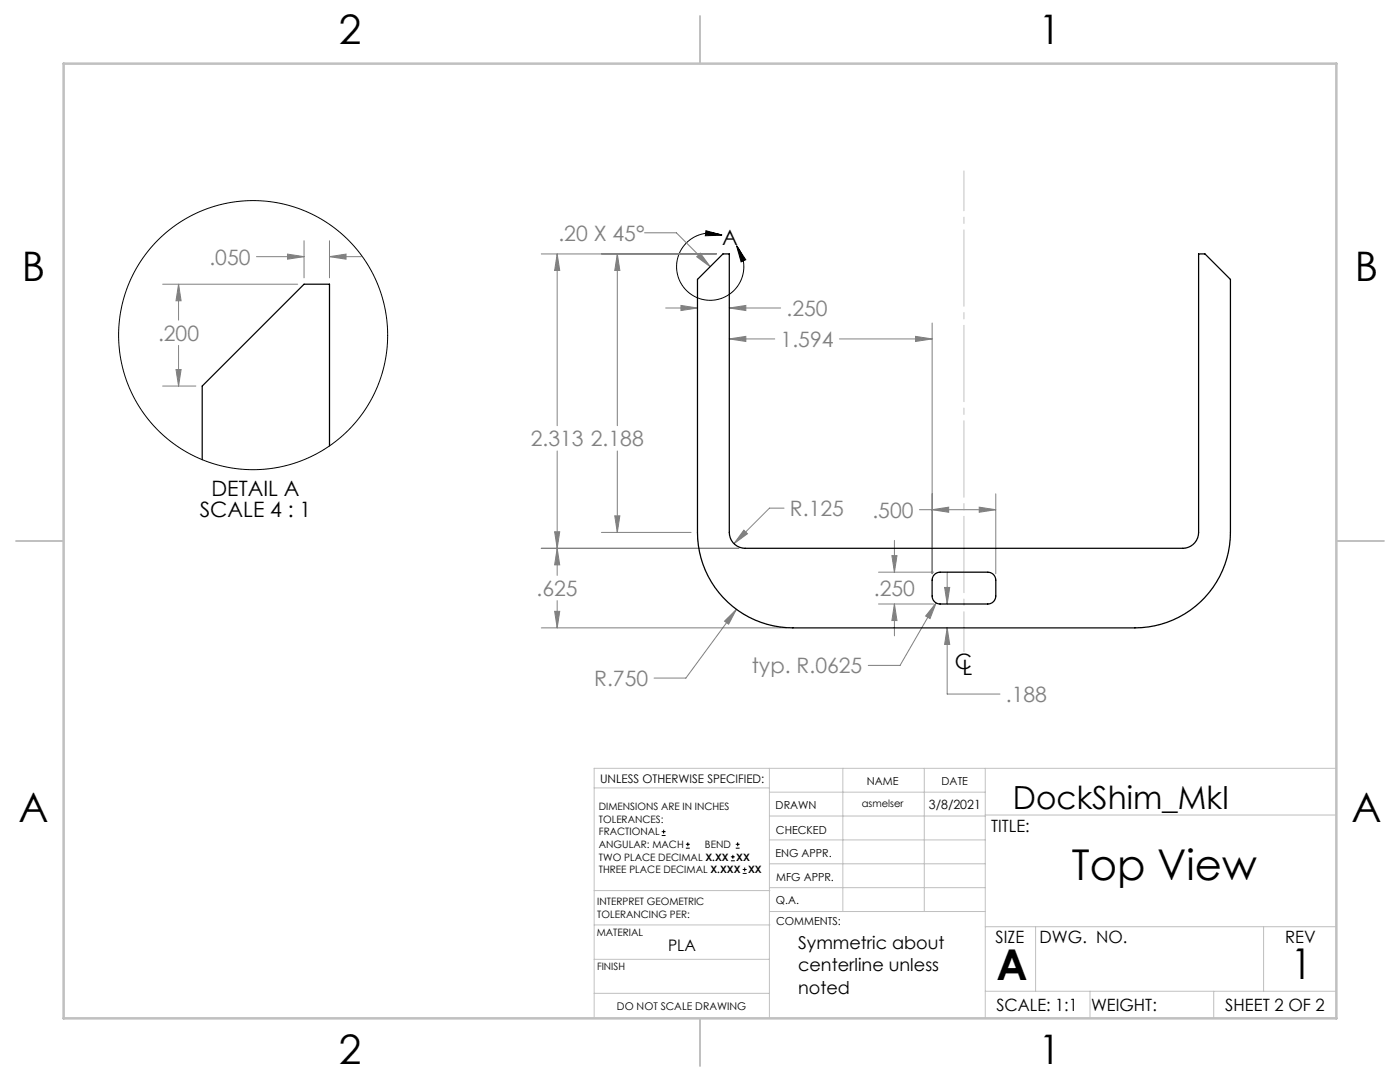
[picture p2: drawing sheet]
<svg xmlns="http://www.w3.org/2000/svg" width="279mm" height="216mm" viewBox="0 0 279 216" stroke-linecap="round" stroke-linejoin="round" font-family="sans-serif">
<g fill="none" stroke="#000" stroke-width=".2">
<path d="M140.9 46l3.2 .9-3.3 .1zM144.1 46.9a6.7 6.7 0 0 0-9.1 6.2 6.7 6.7 0 0 0 8.9 6.5 6.7 6.7 0 0 0 3.1-10.6M147 49l1.8 2.8-.9 .5zM132.1 166.7h.7M132.1 165.9h.7M132.4 165.6v.7M136.9 169.2h.8M136.9 168.5h.8M137.3 168.1v.8M145.9 171.8h.8M145.9 171h.8M146.3 170.6v.8"/>
<path d="M146.8 169.2h.8M146.8 168.5h.8M147.2 168.1v.8M148.2 174.3h.8M148.2 173.5h.8M148.6 173.1v.8"/>
</g>
<g fill="none" stroke="#808080" stroke-width=".2">
<path d="M32.5 56.7h26.9M35.6 56.7l.5 3.3h-1zM35.6 56.7v7.2M51.2 51.2h9.5M57.4 50.7l3.3 .5-3.3 .5zM60.7 48v7.4M65.8 51.2l3.3-.5v1zM65.8 48v7.4M65.8 51.2h6.3M108 50.7h35M111.2 50.7l.5 3.3h-1zM111.2 50.7v34.2"/>
<path d="M123.2 50.7l.5 3.3h-1zM123.2 50.7v34.2M128.6 46.5h6.4l6.7 6.7M139.8 50.5l1.9 2.7-2.7-2zM32.5 77h6.6M35.1 73.7h1l-.5 3.3zM35.6 68.9v8.1M132.8 61.5h6.4M135.9 61l3.3 .5-3.3 .5zM145.5 67.6l3.3-.5v1zM145.5 61.5l3.3-.5v1zM145.5 67.6h9.1"/>
<path d="M145.5 61.5h10.3M167.5 67.6h18.5M182.7 67.1l3.3 .5-3.3 .5zM186 64.5v50M111.2 90v24.8M123.2 90v16.2M198.7 98.5v16M108 109.4h39.5M110.7 106.1h1l-.5 3.3zM111.2 109.4l.5 3.3h-1zM111.2 119.9v5.4M120 106.2h17.9"/>
<path d="M122.7 102.9h1l-.5 3.3zM148.5 105.8l.7 .7-2.7 2zM156.5 101.4h-2.9l-7.1 7.1M175.3 114.2h11M178 110.9h1l-.5 3.3zM178.5 107.8v6.4M183.5 101.7h15.2M186 101.7l3.3-.5v1zM188.5 117.2h1l-.5 3.3zM189 114.2v6.3M195.4 101.2l3.3 .5-3.3 .5zM108 125.3h49"/>
<path d="M110.7 122h1l-.5 3.3zM144.6 123.9l2.4-2.3-1.6 2.9zM147 121.6l-10.1 13.7h-6.4M175.3 120.5h11M178.5 120.5l.5 3.3h-1zM178.5 120.5v6.4M186.8 120.3l-1.2 3.1-.9-.5zM186.8 120.3l-7.2 12.5h-6.3M189 125.3l.5 3.3h-1zM189 125.3v13.2h10.6"/>
</g>
<path d="M192.4 130v-95.9" fill="none" stroke="#c0c0c0" stroke-width=".2" stroke-dasharray="15.2 1.3 1.3 1.3" stroke-dashoffset="7.3"/>
<g fill="none" stroke="#c0c0c0" stroke-width=".2">
<path d="M118.6 157.2h34.9M153.5 153.3v49.9M153.5 158.1h43.1M168.2 153.3v28.6M184.5 153.3v28.6M196.6 153.3v49.9M266.7 153.3h-148.1v49.9M118.6 177.7h35.1M153.5 167.6h43.1M153.5 162.8h43.1M153.5 172.4h43.1M153.5 177.1h43.1"/>
<path d="M196.6 162.6h70.1M118.6 198.2h34.9M118.6 191.4h34.9M118.6 184.6h35.1M153.7 181.9h42.9M196.6 197.8h70.1M196.6 184.9h70.1M206.7 184.9v12.9M217.5 197.8v5.4M242.2 197.8v5.4M252.2 184.9v12.9"/>
</g>
<path d="M139.7 3.2v9.5M3.2 107.9h9.5M266.7 107.9h9.5M139.7 203.2v9.5" fill="none" stroke="#c0c0c0" stroke-width=".25"/>
<path d="M12.7 12.7h254v190.5h-254z" fill="none" stroke="#c0c0c0" stroke-width=".5"/>
<path d="M140.9 46l3.2 .9-3.3 .1zM147 49l1.8 2.8-.9 .5z" fill="#000"/>
<path d="M144.6 123.9l.8 .6 1.6-2.9zM139.8 50.5l1.9 2.7-2.7-2zM178 110.9h1l-.5 3.3zM178.5 120.5l.5 3.3h-1zM186 101.7l3.3-.5v1zM195.4 101.2l3.3 .5-3.3 .5zM182.7 67.1l3.3 .5-3.3 .5zM145.5 67.6l3.3-.5v1zM110.7 122h1l-.5 3.3zM111.2 109.4l.5 3.3h-1zM145.5 61.5l3.3-.5v1zM135.9 61l3.3 .5-3.3 .5zM111.2 50.7l.5 3.3h-1zM110.7 106.1h1l-.5 3.3zM148.5 105.8l-2 2.7 2.7-2zM188.5 117.2h1l-.5 3.3zM189 125.3l.5 3.3h-1zM186.8 120.3l-2.1 2.6 .9 .5zM122.7 102.9h1l-.5 3.3zM123.2 50.7l.5 3.3h-1zM65.8 51.2l3.3-.5v1zM57.4 50.7l3.3 .5-3.3 .5zM35.1 73.7h1l-.5 3.3zM35.6 56.7l.5 3.3h-1z" fill="#808080"/>
<path d="M139.2 55.8l5.1-5.1h1.2v55.5a3.2 3.2 0 0 0 3.2 3.2h87.3a3.2 3.2 0 0 0 3.2-3.2v-55.5h1.3l5.1 5.1v50.4a19.1 19.1 0 0 1-19.1 19.1h-68.3a19.1 19.1 0 0 1-19-19.1zM65.8 89v-32.3h-5.1l-20.3 20.3v14.7M186.5 114.6l.5-.3 .6-.1h9.5a1.59 1.59 0 0 1 1.6 1.6v3.1a1.59 1.59 0 0 1-1.6 1.6h-9.5a1.59 1.59 0 0 1-1.6-1.6l.1-3.5z" fill="none" stroke="#000" stroke-width=".25"/>
<circle cx="50.5" cy="66.9" r="26.8" fill="none" stroke="#000" stroke-width=".2"/>
<g font-size="8.5">
<text x="213.9" y="175.5">Top View</text>
<text x="198.9" y="195.5">A</text>
<text x="257.6" y="195.4">1</text>
</g>
<g font-size="8.1">
<text x="67.6" y="8.9">2</text>
<text x="207.3" y="8.9">1</text>
<text x="4.4" y="56.1">B</text>
<text x="270.4" y="56.1">B</text>
<text x="3.7" y="164.1">A</text>
<text x="269.7" y="164.1">A</text>
<text x="67.6" y="212.4">2</text>
<text x="207.3" y="212.4">1</text>
</g>
<text font-size="6.3" x="202.2" y="161.5">DockShim_MkI</text>
<g font-size="4.2" fill="#808080">
<text x="41.8" y="52.8">.050</text>
<text x="111.5" y="48.1">.20 X 45°</text>
<text x="157" y="63.1">.250</text>
<text x="31.5" y="68">.200</text>
<text x="155.8" y="69.2">1.594</text>
<text x="105.9" y="89.1">2.313 2.188</text>
<text x="157.7" y="103">R.125</text>
<text x="174.1" y="103.3">.500</text>
<text x="107.1" y="118.9">.625</text>
<text x="174.4" y="118.9">.250</text>
<text x="118.6" y="136.9">R.750</text>
<text x="150" y="134.4">typ. R.0625</text>
<text x="200.7" y="140.1">.188</text>
</g>
<g font-size="4.2">
<text x="144.1" y="48.9">A</text>
<text x="42.2" y="99">DETAIL A</text>
<text x="39.9" y="103.2">SCALE 4 : 1</text>
<text x="190.6" y="133.5">C</text>
<text x="192.1" y="134.7">L</text>
</g>
<g font-size="3.5">
<text x="159.3" y="189.3">Symmetric about</text>
<text x="159.3" y="193.8">centerline unless</text>
<text x="159.3" y="198.4">noted</text>
</g>
<g font-size="3.4">
<text x="197.8" y="166">TITLE:</text>
<text x="198.7" y="188.1">SIZE</text>
<text x="207.5" y="188.1">DWG. NO.</text>
<text x="256.5" y="188.2">REV</text>
<text x="198.8" y="201.7">SCALE: 1:1</text>
<text x="217.7" y="201.8">WEIGHT:</text>
<text x="244.5" y="201.7">SHEET 2 OF 2</text>
</g>
<text font-size="3.2" x="133.3" y="189.8">PLA</text>
<text font-size="2.5" x="185.4" y="161.4">3/8/2021</text>
<text font-size="2.4" x="119.8" y="156.2">UNLESS OTHERWISE SPECIFIED:</text>
<g font-size="2.2">
<text x="154.8" y="161.4">DRAWN</text>
<text x="173" y="156.7">NAME</text>
<text x="187.9" y="156.7">DATE</text>
<text x="154.9" y="166.3">CHECKED</text>
<text x="154.8" y="171">ENG APPR.</text>
<text x="154.9" y="175.7">MFG APPR.</text>
<text x="154.9" y="180.4">Q.A.</text>
<text x="154.9" y="184.6">COMMENTS:</text>
</g>
<text font-size="2.1" x="123.1" y="201.6">DO NOT SCALE DRAWING</text>
<g font-size="2">
<text x="119.5" y="161.7">DIMENSIONS ARE IN INCHES</text>
<text x="172" y="161">asmelser</text>
<text x="119.5" y="164.2">TOLERANCES:</text>
<text x="119.5" y="166.7">FRACTIONAL</text>
<text x="119.5" y="169.2">ANGULAR: MACH</text>
<text x="119.5" y="171.8">TWO PLACE DECIMAL X.XX</text>
<text x="140.7" y="169.2">BEND</text>
<text x="146.9" y="171.8">XX</text>
<text x="119.5" y="174.3">THREE PLACE DECIMAL X.XXX</text>
<text x="149.3" y="174.3">XX</text>
<text x="119.2" y="180.6">INTERPRET GEOMETRIC</text>
<text x="119.2" y="183.1">TOLERANCING PER:</text>
<text x="119.1" y="186.7">MATERIAL</text>
<text x="119.1" y="193.5">FINISH</text>
</g>
</svg>
